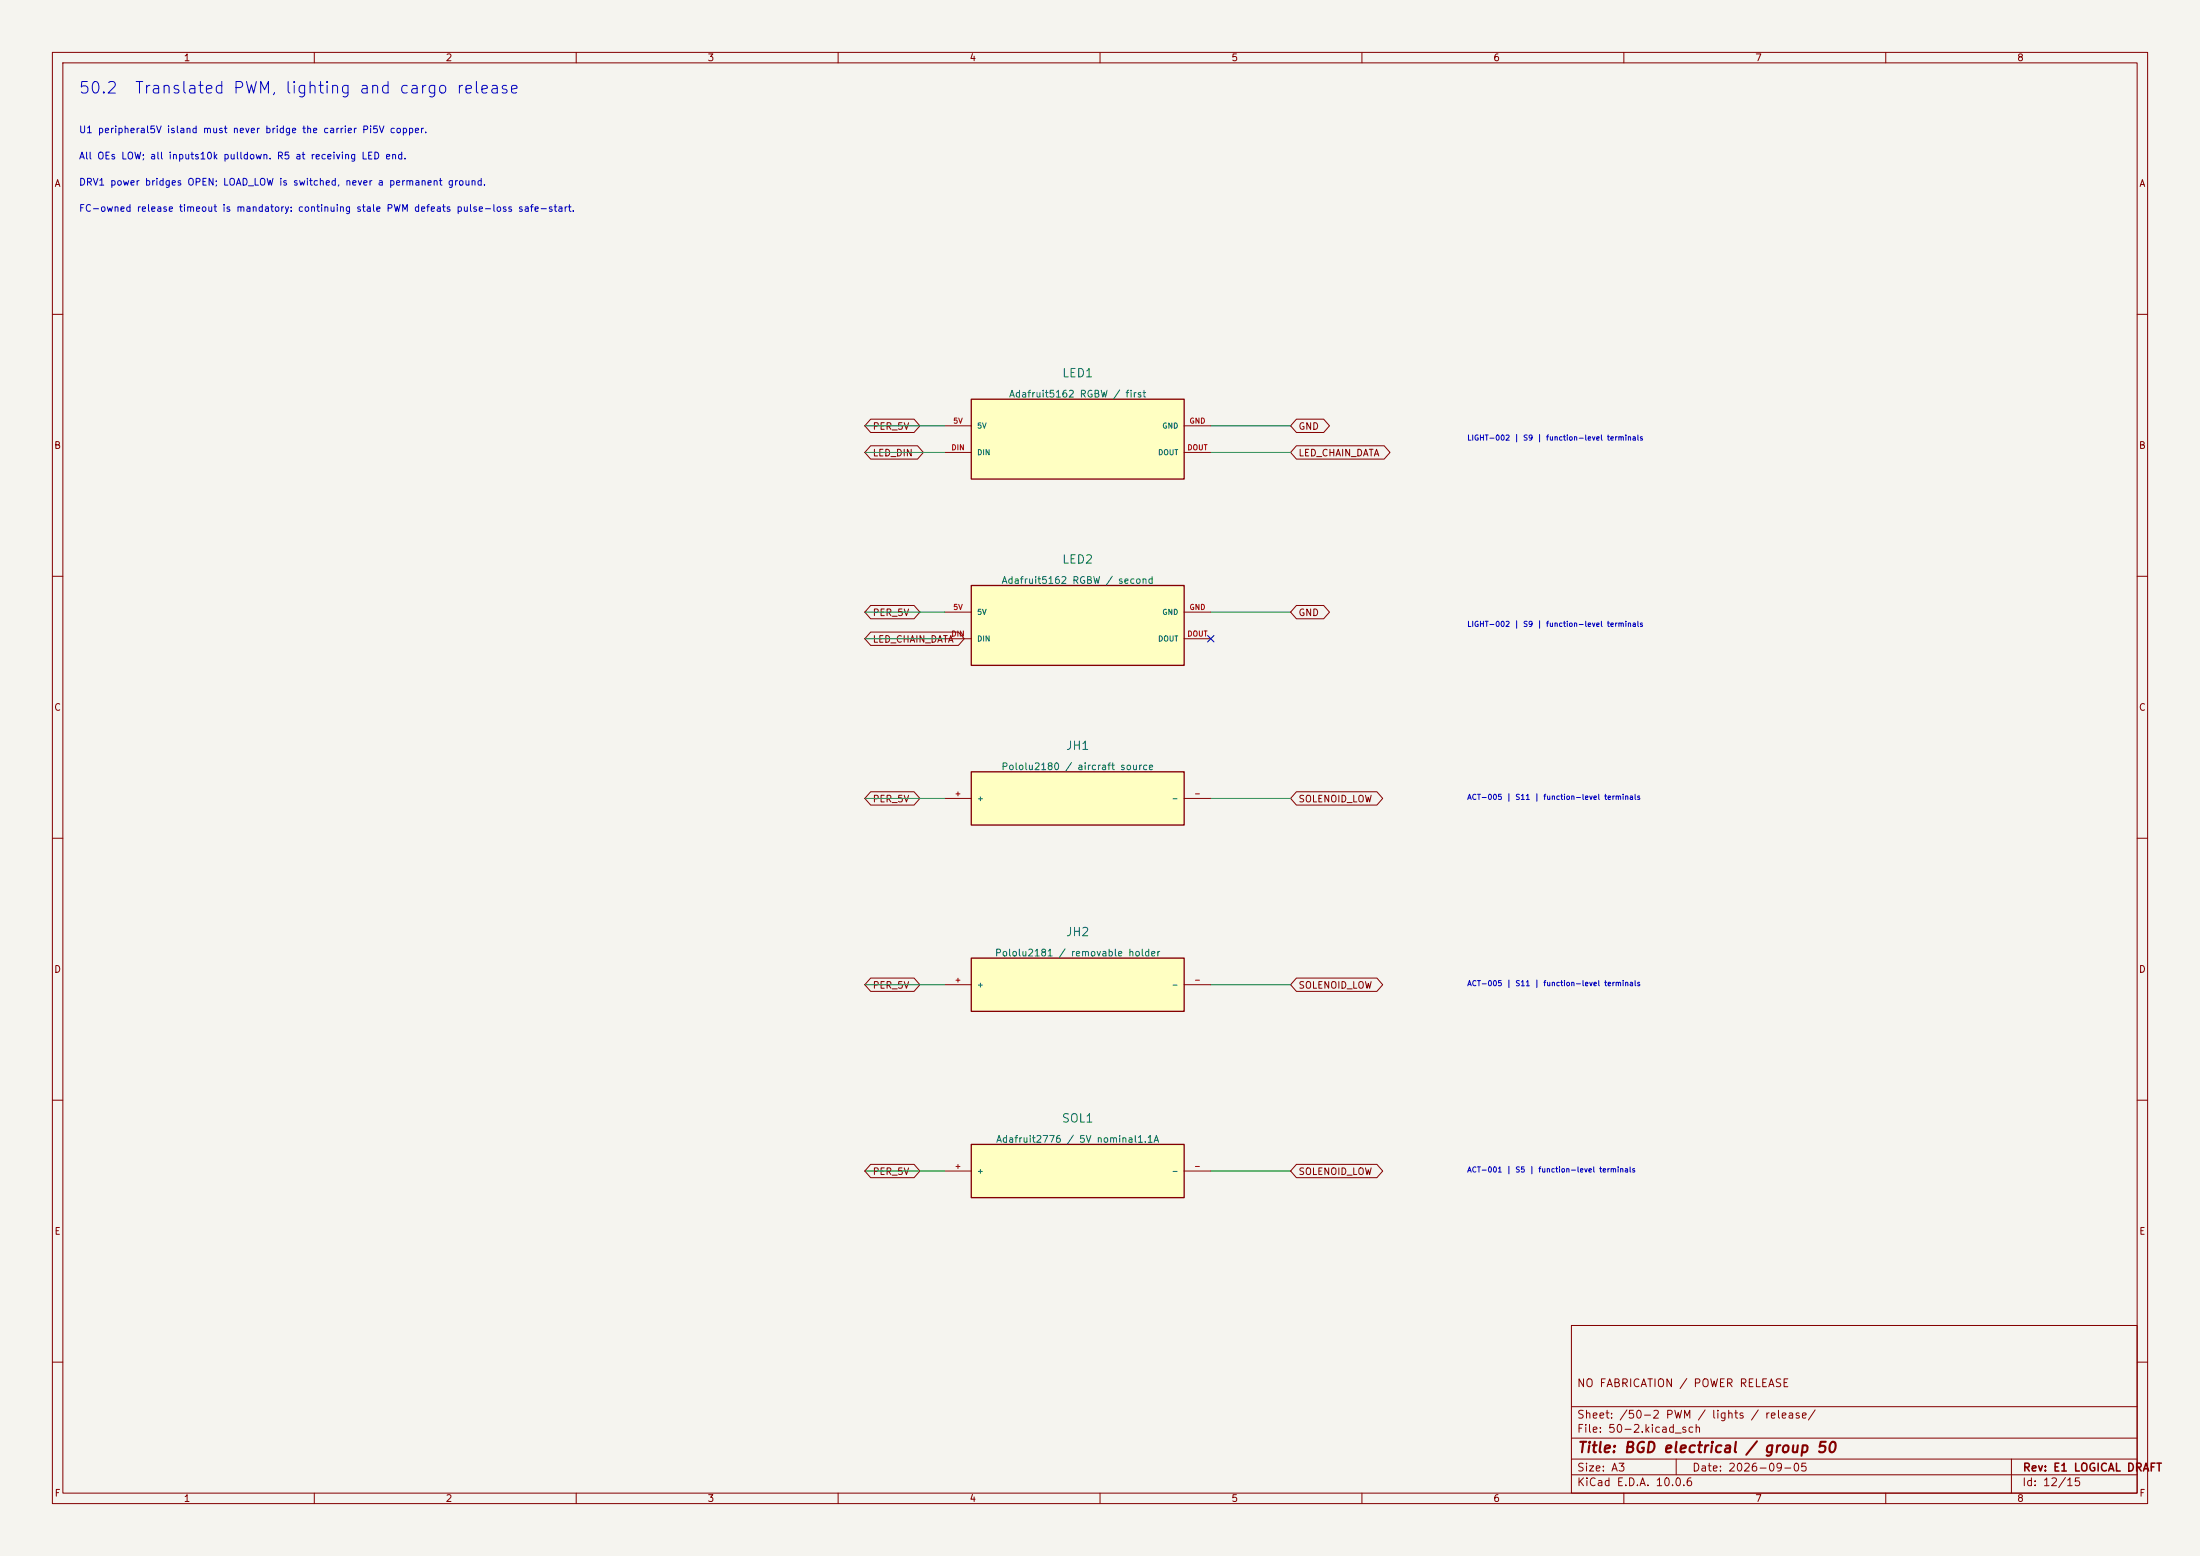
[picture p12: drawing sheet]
(kicad_sch (version 20250114) (generator "eeschema") (paper "A3") (title_block (title "BGD electrical / group 50") (date "2026-09-05") (rev "E1 LOGICAL DRAFT") (comment 1 "NO FABRICATION / POWER RELEASE")) (lib_symbols (symbol "BGD:BGD_LED1" (pin_names (offset 1.016)) (exclude_from_sim no) (in_bom yes) (on_board yes) (property "Reference" "LED1" (at 0 0 0) (effects (font (size 1.27 1.27)) (hide yes)))(property "Value" "Adafruit5162 RGBW / first" (at 0 0 0) (effects (font (size 1.27 1.27)) (hide yes)))(property "Footprint" "" (at 0 0 0) (effects (font (size 1.27 1.27)) (hide yes)))(property "Datasheet" "https://www.adafruit.com/product/5162" (at 0 0 0) (effects (font (size 1.27 1.27)) (hide yes)))(property "Description" "Functional terminal model; LIGHT-002; evidence S9; physical release held" (at 0 0 0) (effects (font (size 1.27 1.27)) (hide yes))) (symbol "BGD_LED1_1_1" (rectangle (start -20.32 7.62) (end 20.32 -7.62) (stroke (width 0.254) (type default)) (fill (type background)))(pin power_in line (at -25.4 2.54 0) (length 5.08) (name "5V" (effects (font (size 1.0 1.0)) )) (number "5V" (effects (font (size 1.0 1.0)) )))(pin input line (at -25.4 -2.54 0) (length 5.08) (name "DIN" (effects (font (size 1.0 1.0)) )) (number "DIN" (effects (font (size 1.0 1.0)) )))(pin passive line (at 25.4 2.54 180) (length 5.08) (name "GND" (effects (font (size 1.0 1.0)) )) (number "GND" (effects (font (size 1.0 1.0)) )))(pin output line (at 25.4 -2.54 180) (length 5.08) (name "DOUT" (effects (font (size 1.0 1.0)) )) (number "DOUT" (effects (font (size 1.0 1.0)) )))))
(symbol "BGD:BGD_LED2" (pin_names (offset 1.016)) (exclude_from_sim no) (in_bom yes) (on_board yes) (property "Reference" "LED2" (at 0 0 0) (effects (font (size 1.27 1.27)) (hide yes)))(property "Value" "Adafruit5162 RGBW / second" (at 0 0 0) (effects (font (size 1.27 1.27)) (hide yes)))(property "Footprint" "" (at 0 0 0) (effects (font (size 1.27 1.27)) (hide yes)))(property "Datasheet" "https://www.adafruit.com/product/5162" (at 0 0 0) (effects (font (size 1.27 1.27)) (hide yes)))(property "Description" "Functional terminal model; LIGHT-002; evidence S9; physical release held" (at 0 0 0) (effects (font (size 1.27 1.27)) (hide yes))) (symbol "BGD_LED2_1_1" (rectangle (start -20.32 7.62) (end 20.32 -7.62) (stroke (width 0.254) (type default)) (fill (type background)))(pin power_in line (at -25.4 2.54 0) (length 5.08) (name "5V" (effects (font (size 1.0 1.0)) )) (number "5V" (effects (font (size 1.0 1.0)) )))(pin input line (at -25.4 -2.54 0) (length 5.08) (name "DIN" (effects (font (size 1.0 1.0)) )) (number "DIN" (effects (font (size 1.0 1.0)) )))(pin passive line (at 25.4 2.54 180) (length 5.08) (name "GND" (effects (font (size 1.0 1.0)) )) (number "GND" (effects (font (size 1.0 1.0)) )))(pin output line (at 25.4 -2.54 180) (length 5.08) (name "DOUT" (effects (font (size 1.0 1.0)) )) (number "DOUT" (effects (font (size 1.0 1.0)) )))))
(symbol "BGD:BGD_JH1" (pin_names (offset 1.016)) (exclude_from_sim no) (in_bom yes) (on_board yes) (property "Reference" "JH1" (at 0 0 0) (effects (font (size 1.27 1.27)) (hide yes)))(property "Value" "Pololu2180 / aircraft source" (at 0 0 0) (effects (font (size 1.27 1.27)) (hide yes)))(property "Footprint" "" (at 0 0 0) (effects (font (size 1.27 1.27)) (hide yes)))(property "Datasheet" "https://www.pololu.com/product/2180" (at 0 0 0) (effects (font (size 1.27 1.27)) (hide yes)))(property "Description" "Functional terminal model; ACT-005; evidence S11; physical release held" (at 0 0 0) (effects (font (size 1.27 1.27)) (hide yes))) (symbol "BGD_JH1_1_1" (rectangle (start -20.32 5.08) (end 20.32 -5.08) (stroke (width 0.254) (type default)) (fill (type background)))(pin passive line (at -25.4 0.0 0) (length 5.08) (name "+" (effects (font (size 1.0 1.0)) )) (number "+" (effects (font (size 1.0 1.0)) )))(pin passive line (at 25.4 0.0 180) (length 5.08) (name "-" (effects (font (size 1.0 1.0)) )) (number "-" (effects (font (size 1.0 1.0)) )))))
(symbol "BGD:BGD_JH2" (pin_names (offset 1.016)) (exclude_from_sim no) (in_bom yes) (on_board yes) (property "Reference" "JH2" (at 0 0 0) (effects (font (size 1.27 1.27)) (hide yes)))(property "Value" "Pololu2181 / removable holder" (at 0 0 0) (effects (font (size 1.27 1.27)) (hide yes)))(property "Footprint" "" (at 0 0 0) (effects (font (size 1.27 1.27)) (hide yes)))(property "Datasheet" "https://www.pololu.com/product/2181" (at 0 0 0) (effects (font (size 1.27 1.27)) (hide yes)))(property "Description" "Functional terminal model; ACT-005; evidence S11; physical release held" (at 0 0 0) (effects (font (size 1.27 1.27)) (hide yes))) (symbol "BGD_JH2_1_1" (rectangle (start -20.32 5.08) (end 20.32 -5.08) (stroke (width 0.254) (type default)) (fill (type background)))(pin passive line (at -25.4 0.0 0) (length 5.08) (name "+" (effects (font (size 1.0 1.0)) )) (number "+" (effects (font (size 1.0 1.0)) )))(pin passive line (at 25.4 0.0 180) (length 5.08) (name "-" (effects (font (size 1.0 1.0)) )) (number "-" (effects (font (size 1.0 1.0)) )))))
(symbol "BGD:BGD_SOL1" (pin_names (offset 1.016)) (exclude_from_sim no) (in_bom yes) (on_board yes) (property "Reference" "SOL1" (at 0 0 0) (effects (font (size 1.27 1.27)) (hide yes)))(property "Value" "Adafruit2776 / 5V nominal1.1A" (at 0 0 0) (effects (font (size 1.27 1.27)) (hide yes)))(property "Footprint" "" (at 0 0 0) (effects (font (size 1.27 1.27)) (hide yes)))(property "Datasheet" "https://www.adafruit.com/product/2776" (at 0 0 0) (effects (font (size 1.27 1.27)) (hide yes)))(property "Description" "Functional terminal model; ACT-001; evidence S5; physical release held" (at 0 0 0) (effects (font (size 1.27 1.27)) (hide yes))) (symbol "BGD_SOL1_1_1" (rectangle (start -20.32 5.08) (end 20.32 -5.08) (stroke (width 0.254) (type default)) (fill (type background)))(pin passive line (at -25.4 0.0 0) (length 5.08) (name "+" (effects (font (size 1.0 1.0)) )) (number "+" (effects (font (size 1.0 1.0)) )))(pin passive line (at 25.4 0.0 180) (length 5.08) (name "-" (effects (font (size 1.0 1.0)) )) (number "-" (effects (font (size 1.0 1.0)) ))))))(text "50.2  Translated PWM, lighting and cargo release" (at 15 17 0) (effects (font (size 2.2 2.2)) (justify left)))(text "U1 peripheral5V island must never bridge the carrier Pi5V copper." (at 15 25 0) (effects (font (size 1.3 1.3)) (justify left)))(text "All OEs LOW; all inputs10k pulldown. R5 at receiving LED end." (at 15 30 0) (effects (font (size 1.3 1.3)) (justify left)))(text "DRV1 power bridges OPEN; LOAD_LOW is switched, never a permanent ground." (at 15 35 0) (effects (font (size 1.3 1.3)) (justify left)))(text "FC-owned release timeout is mandatory: continuing stale PWM defeats pulse-loss safe-start." (at 15 40 0) (effects (font (size 1.3 1.3)) (justify left)))(symbol (lib_id "BGD:BGD_LED1") (at 205.74 83.82000000000001 0) (unit 1) (in_bom yes) (on_board yes) (dnp no) (property "Reference" "LED1" (at 205.74 71.2 0) (effects (font (size 1.6 1.6)) )) (property "Value" "Adafruit5162 RGBW / first" (at 205.74 75.2 0) (effects (font (size 1.3 1.3)) ))(property "Datasheet" "https://www.adafruit.com/product/5162" (at 205.74 83.82000000000001 0) (effects (font (size 1 1)) (hide yes))) (property "Inventory_ID" "LIGHT-002" (at 205.74 83.82000000000001 0) (effects (font (size 1 1)) (hide yes))))(wire (pts (xy 180.34 81.28) (xy 165.1 81.28)) (stroke (width 0) (type default)))(global_label "PER_5V" (shape bidirectional) (at 165.1 81.28 0) (effects (font (size 1.27 1.27)) (justify left)) (property "Intersheetrefs" "${INTERSHEET_REFS}" (at 165.1 81.28 0) (effects (font (size 1 1)) (hide yes))))(wire (pts (xy 180.34 86.36) (xy 165.1 86.36)) (stroke (width 0) (type default)))(global_label "LED_DIN" (shape bidirectional) (at 165.1 86.36 0) (effects (font (size 1.27 1.27)) (justify left)) (property "Intersheetrefs" "${INTERSHEET_REFS}" (at 165.1 86.36 0) (effects (font (size 1 1)) (hide yes))))(wire (pts (xy 231.14 81.28) (xy 246.38 81.28)) (stroke (width 0) (type default)))(global_label "GND" (shape bidirectional) (at 246.38 81.28 180) (effects (font (size 1.27 1.27)) (justify left)) (property "Intersheetrefs" "${INTERSHEET_REFS}" (at 246.38 81.28 180) (effects (font (size 1 1)) (hide yes))))(wire (pts (xy 231.14 86.36) (xy 246.38 86.36)) (stroke (width 0) (type default)))(global_label "LED_CHAIN_DATA" (shape bidirectional) (at 246.38 86.36 180) (effects (font (size 1.27 1.27)) (justify left)) (property "Intersheetrefs" "${INTERSHEET_REFS}" (at 246.38 86.36 180) (effects (font (size 1 1)) (hide yes))))(text "LIGHT-002 | S9 | function-level terminals" (at 280 83.82000000000001 0) (effects (font (size 1.0 1.0)) (justify left)))(symbol (lib_id "BGD:BGD_LED2") (at 205.74 119.38000000000001 0) (unit 1) (in_bom yes) (on_board yes) (dnp no) (property "Reference" "LED2" (at 205.74 106.76 0) (effects (font (size 1.6 1.6)) )) (property "Value" "Adafruit5162 RGBW / second" (at 205.74 110.76 0) (effects (font (size 1.3 1.3)) ))(property "Datasheet" "https://www.adafruit.com/product/5162" (at 205.74 119.38000000000001 0) (effects (font (size 1 1)) (hide yes))) (property "Inventory_ID" "LIGHT-002" (at 205.74 119.38000000000001 0) (effects (font (size 1 1)) (hide yes))))(wire (pts (xy 180.34 116.84) (xy 165.1 116.84)) (stroke (width 0) (type default)))(global_label "PER_5V" (shape bidirectional) (at 165.1 116.84 0) (effects (font (size 1.27 1.27)) (justify left)) (property "Intersheetrefs" "${INTERSHEET_REFS}" (at 165.1 116.84 0) (effects (font (size 1 1)) (hide yes))))(wire (pts (xy 180.34 121.92) (xy 165.1 121.92)) (stroke (width 0) (type default)))(global_label "LED_CHAIN_DATA" (shape bidirectional) (at 165.1 121.92 0) (effects (font (size 1.27 1.27)) (justify left)) (property "Intersheetrefs" "${INTERSHEET_REFS}" (at 165.1 121.92 0) (effects (font (size 1 1)) (hide yes))))(wire (pts (xy 231.14 116.84) (xy 246.38 116.84)) (stroke (width 0) (type default)))(global_label "GND" (shape bidirectional) (at 246.38 116.84 180) (effects (font (size 1.27 1.27)) (justify left)) (property "Intersheetrefs" "${INTERSHEET_REFS}" (at 246.38 116.84 180) (effects (font (size 1 1)) (hide yes))))(no_connect (at 231.14 121.92))(text "LIGHT-002 | S9 | function-level terminals" (at 280 119.38000000000001 0) (effects (font (size 1.0 1.0)) (justify left)))(symbol (lib_id "BGD:BGD_JH1") (at 205.74 152.4 0) (unit 1) (in_bom yes) (on_board yes) (dnp no) (property "Reference" "JH1" (at 205.74 142.32 0) (effects (font (size 1.6 1.6)) )) (property "Value" "Pololu2180 / aircraft source" (at 205.74 146.32 0) (effects (font (size 1.3 1.3)) ))(property "Datasheet" "https://www.pololu.com/product/2180" (at 205.74 152.4 0) (effects (font (size 1 1)) (hide yes))) (property "Inventory_ID" "ACT-005" (at 205.74 152.4 0) (effects (font (size 1 1)) (hide yes))))(wire (pts (xy 180.34 152.4) (xy 165.1 152.4)) (stroke (width 0) (type default)))(global_label "PER_5V" (shape bidirectional) (at 165.1 152.4 0) (effects (font (size 1.27 1.27)) (justify left)) (property "Intersheetrefs" "${INTERSHEET_REFS}" (at 165.1 152.4 0) (effects (font (size 1 1)) (hide yes))))(wire (pts (xy 231.14 152.4) (xy 246.38 152.4)) (stroke (width 0) (type default)))(global_label "SOLENOID_LOW" (shape bidirectional) (at 246.38 152.4 180) (effects (font (size 1.27 1.27)) (justify left)) (property "Intersheetrefs" "${INTERSHEET_REFS}" (at 246.38 152.4 180) (effects (font (size 1 1)) (hide yes))))(text "ACT-005 | S11 | function-level terminals" (at 280 152.4 0) (effects (font (size 1.0 1.0)) (justify left)))(symbol (lib_id "BGD:BGD_JH2") (at 205.74 187.96 0) (unit 1) (in_bom yes) (on_board yes) (dnp no) (property "Reference" "JH2" (at 205.74 177.88 0) (effects (font (size 1.6 1.6)) )) (property "Value" "Pololu2181 / removable holder" (at 205.74 181.88 0) (effects (font (size 1.3 1.3)) ))(property "Datasheet" "https://www.pololu.com/product/2181" (at 205.74 187.96 0) (effects (font (size 1 1)) (hide yes))) (property "Inventory_ID" "ACT-005" (at 205.74 187.96 0) (effects (font (size 1 1)) (hide yes))))(wire (pts (xy 180.34 187.96) (xy 165.1 187.96)) (stroke (width 0) (type default)))(global_label "PER_5V" (shape bidirectional) (at 165.1 187.96 0) (effects (font (size 1.27 1.27)) (justify left)) (property "Intersheetrefs" "${INTERSHEET_REFS}" (at 165.1 187.96 0) (effects (font (size 1 1)) (hide yes))))(wire (pts (xy 231.14 187.96) (xy 246.38 187.96)) (stroke (width 0) (type default)))(global_label "SOLENOID_LOW" (shape bidirectional) (at 246.38 187.96 180) (effects (font (size 1.27 1.27)) (justify left)) (property "Intersheetrefs" "${INTERSHEET_REFS}" (at 246.38 187.96 180) (effects (font (size 1 1)) (hide yes))))(text "ACT-005 | S11 | function-level terminals" (at 280 187.96 0) (effects (font (size 1.0 1.0)) (justify left)))(symbol (lib_id "BGD:BGD_SOL1") (at 205.74 223.52 0) (unit 1) (in_bom yes) (on_board yes) (dnp no) (property "Reference" "SOL1" (at 205.74 213.44 0) (effects (font (size 1.6 1.6)) )) (property "Value" "Adafruit2776 / 5V nominal1.1A" (at 205.74 217.44 0) (effects (font (size 1.3 1.3)) ))(property "Datasheet" "https://www.adafruit.com/product/2776" (at 205.74 223.52 0) (effects (font (size 1 1)) (hide yes))) (property "Inventory_ID" "ACT-001" (at 205.74 223.52 0) (effects (font (size 1 1)) (hide yes))))(wire (pts (xy 180.34 223.52) (xy 165.1 223.52)) (stroke (width 0) (type default)))(global_label "PER_5V" (shape bidirectional) (at 165.1 223.52 0) (effects (font (size 1.27 1.27)) (justify left)) (property "Intersheetrefs" "${INTERSHEET_REFS}" (at 165.1 223.52 0) (effects (font (size 1 1)) (hide yes))))(wire (pts (xy 231.14 223.52) (xy 246.38 223.52)) (stroke (width 0) (type default)))(global_label "SOLENOID_LOW" (shape bidirectional) (at 246.38 223.52 180) (effects (font (size 1.27 1.27)) (justify left)) (property "Intersheetrefs" "${INTERSHEET_REFS}" (at 246.38 223.52 180) (effects (font (size 1 1)) (hide yes))))(text "ACT-001 | S5 | function-level terminals" (at 280 223.52 0) (effects (font (size 1.0 1.0)) (justify left)))(embedded_fonts no))
